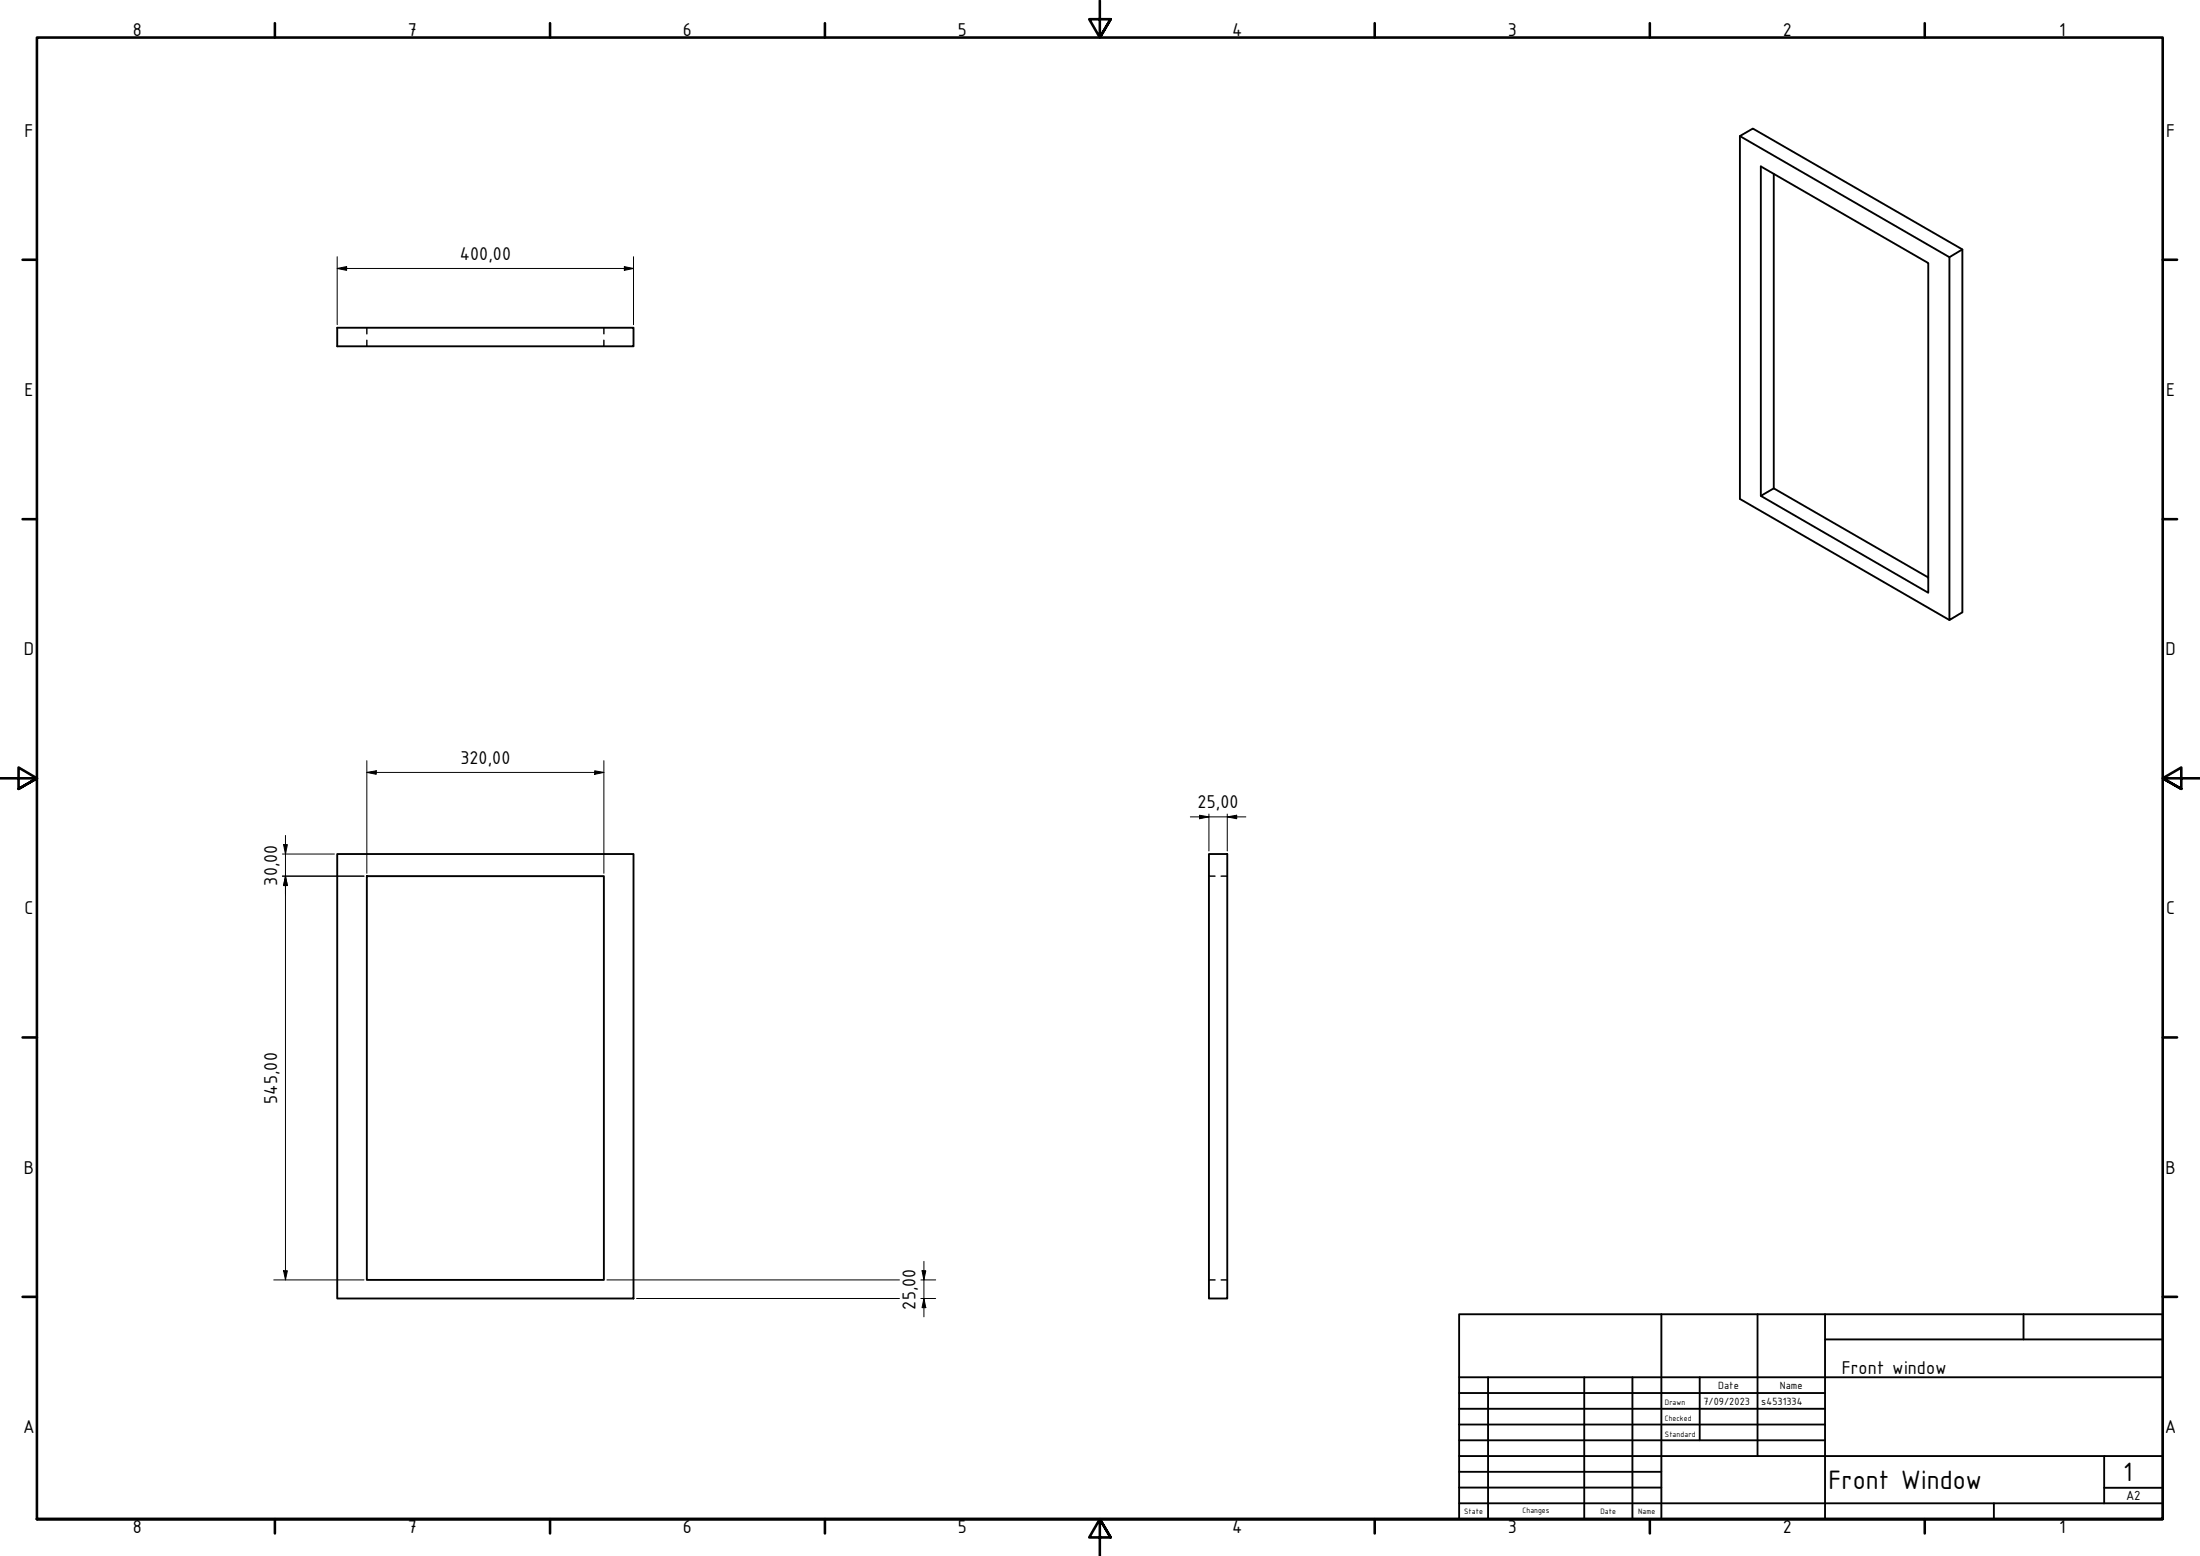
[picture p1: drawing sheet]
<svg xmlns="http://www.w3.org/2000/svg" width="594mm" height="420mm" viewBox="0 0 594 420" stroke-linecap="round" stroke-linejoin="round" font-family="sans-serif">
<!-- layer: Visible (ISO) -->
<path d="M469.8 36.7l56.6 32.7 3.5-2v97.9l-3.5 2.1v-98M479 47v84.9M529.9 67.4l-56.6-32.7-3.5 2v98l56.6 32.7M91.1 88.5h80v5h-80zM475.5 133.9v-89l45.2 26.1v89.1l-45.2-26.2 3.5-2 41.7 24M91.1 230.6h80v120h-80zM99.1 236.6h64v109h-64zM326.5 230.6h4.9v120h-4.9z" fill="none" stroke="#000" stroke-width=".51"/>
<!-- layer: Hidden (ISO) -->
<path d="M99.1 88.5v1.6M99.1 91.9v1.6M163.1 88.5v1.6M163.1 91.9v1.6M326.5 236.6h1.6M329.8 236.6h1.6M326.5 345.6h1.6M329.8 345.6h1.6" fill="none" stroke="#000" stroke-width=".38"/>
<!-- layer: Border (ISO) -->
<g fill="none" stroke="#000" stroke-width=".7">
<path d="M74.2 6.3v3.8M148.5 6.3v3.8M222.8 6.3v3.8M297 .2v9.9l-2.9-4.9h5.8l-2.9 4.9 2.9-4.9M371.2 6.3v3.8M445.5 6.3v3.8M519.7 6.3v3.8M6.1 70.1h3.9M584 70.1h3.9M6.1 140.2h3.9M584 140.2h3.9M0 210.2h10l-5-3v5.8l5-2.8-5 2.8"/>
<path d="M594 210.2h-10l5-3v5.8l-5-2.8 5 2.8M6.1 280.1h3.9M584 280.1h3.9M6.1 350.2h3.9M584 350.2h3.9M10 410.2v-400.1h574v400.1h-574h574M74.2 410.2v3.9M148.5 410.2v3.9M222.8 410.2v3.9M299.9 415.1l-2.9-4.9 2.9 4.9h-5.8l2.9-4.9v10M371.2 410.2v3.9M445.5 410.2v3.9"/>
<path d="M519.7 410.2v3.9"/>
</g>
<!-- layer: Title (ISO) -->
<g fill="none" stroke="#000" stroke-width=".51">
<path d="M394 354.9h190v55.3h-190zM448.6 354.9v55.3M474.6 354.9v38.3M492.8 354.9v55.3M546.4 354.9v6.8M394 376.2h98.8M394 371.9h190M401.8 371.9v38.3M427.8 371.9v38.3M440.8 371.9v38.3M459 371.9v17M492.8 361.7h91.2"/>
<path d="M394 380.4h98.8M394 384.7h98.8M394 388.9h98.8M394 393.2h190M394 397.4h54.6M568.2 393.2v12.7M394 405.9h190M394 401.7h54.6M538.4 405.9v4.3M568.2 401.7h15.8"/>
</g>
<!-- layer: Dimension (ISO) -->
<g fill="none" stroke="#000" stroke-width=".27">
<path d="M91.1 72.5l2.5-.5v1zM91.1 72.5h80M91.1 69.3v18.4M168.6 72l2.5 .5-2.5 .5zM171.1 69.3v18.4M99.1 208.6l2.5-.5v1zM99.1 208.6h64M99.1 205.4v30.4M160.6 208.1l2.5 .5-2.5 .5zM163.1 205.4v30.4M326.5 219.8v10M331.4 219.8v10"/>
<path d="M76.3 236.6h22M76.3 230.6h14M76.6 228.1h1l-.5 2.5zM77.1 236.6l.5 2.5h-1zM77.1 225.6v120M321.4 220.6h15M323.9 220.1l2.6 .5-2.6 .5zM331.4 220.6l2.5-.5v1zM73.9 345.6h24.4M76.6 343.1h1l-.5 2.5zM163.9 345.6h79M171.9 350.6h71"/>
<path d="M248.7 345.6h4M248.7 350.6h4M249 343.1h1l-.5 2.5zM249.5 350.6l.5 2.5h-1zM249.5 340.6v15"/>
</g>
<g fill="#000">
<path d="M91.1 72.5l2.5-.5v1z" fill-rule="evenodd"/>
<path d="M168.6 72l2.5 .5-2.5 .5z" fill-rule="evenodd"/>
<path d="M99.1 208.6l2.5-.5v1z" fill-rule="evenodd"/>
<path d="M160.6 208.1l2.5 .5-2.5 .5z" fill-rule="evenodd"/>
<path d="M76.6 228.1h1l-.5 2.5z" fill-rule="evenodd"/>
<path d="M77.1 236.6l.5 2.5h-1z" fill-rule="evenodd"/>
<path d="M77.1 236.6l.5 2.5h-1z" fill-rule="evenodd"/>
<path d="M323.9 220.1l2.6 .5-2.6 .5z" fill-rule="evenodd"/>
<path d="M331.4 220.6l2.5-.5v1z" fill-rule="evenodd"/>
<path d="M76.6 343.1h1l-.5 2.5z" fill-rule="evenodd"/>
<path d="M249 343.1h1l-.5 2.5z" fill-rule="evenodd"/>
<path d="M249.5 350.6l.5 2.5h-1z" fill-rule="evenodd"/>
</g>
<g font-size="7.7">
<text x="573.3" y="400">1</text>
<text x="493.8" y="402.1">Front Window</text>
</g>
<g font-size="5.4">
<text x="35.9" y="9.8">8</text>
<text x="110.2" y="9.8">7</text>
<text x="184.4" y="9.8">6</text>
<text x="258.6" y="9.8">5</text>
<text x="332.7" y="9.8">4</text>
<text x="407.2" y="9.8">3</text>
<text x="481.4" y="9.8">2</text>
<text x="556" y="9.8">1</text>
<text x="6.6" y="36.9">F</text>
<text x="584.9" y="36.9">F</text>
<text x="124.2" y="70.2">400,00</text>
<text x="6.6" y="106.9">E</text>
<text x="584.9" y="106.9">E</text>
<text x="6.5" y="176.9">D</text>
<text x="584.8" y="176.9">D</text>
<text x="124.3" y="206.3">320,00</text>
<text x="323.4" y="218.3">25,00</text>
<text x="74.8" y="239.1" transform="rotate(-90 74.8 239.1)">30,00</text>
<text x="6.6" y="246.9">C</text>
<text x="584.9" y="246.9">C</text>
<text x="74.8" y="298" transform="rotate(-90 74.8 298)">545,00</text>
<text x="6.5" y="316.9">B</text>
<text x="584.8" y="316.9">B</text>
<text x="247.2" y="353.6" transform="rotate(-90 247.2 353.6)">25,00</text>
<text x="497.3" y="371">Front window</text>
<text x="6.3" y="386.9">A</text>
<text x="584.6" y="386.9">A</text>
<text x="35.9" y="414.1">8</text>
<text x="110.2" y="414.1">7</text>
<text x="184.4" y="414.1">6</text>
<text x="258.6" y="414.1">5</text>
<text x="332.7" y="414.1">4</text>
<text x="407.2" y="414.1">3</text>
<text x="481.4" y="414.1">2</text>
<text x="556" y="414.1">1</text>
</g>
<text font-size="3.9" x="574.1" y="405.1">A2</text>
<g font-size="3">
<text x="464" y="375.1">Date</text>
<text x="480.6" y="375.1">Name</text>
<text x="460" y="379.4">7/09/2023</text>
<text x="475.6" y="379.4">s4531334</text>
</g>
<g font-size="2.3">
<text x="449.6" y="379.4">Drawn</text>
<text x="449.6" y="383.6">Checked</text>
<text x="449.6" y="387.9">Standard</text>
<text x="395.4" y="408.8">State</text>
<text x="411.1" y="408.5">Changes</text>
<text x="432.2" y="408.8">Date</text>
<text x="442.4" y="408.8">Name</text>
</g>
</svg>
